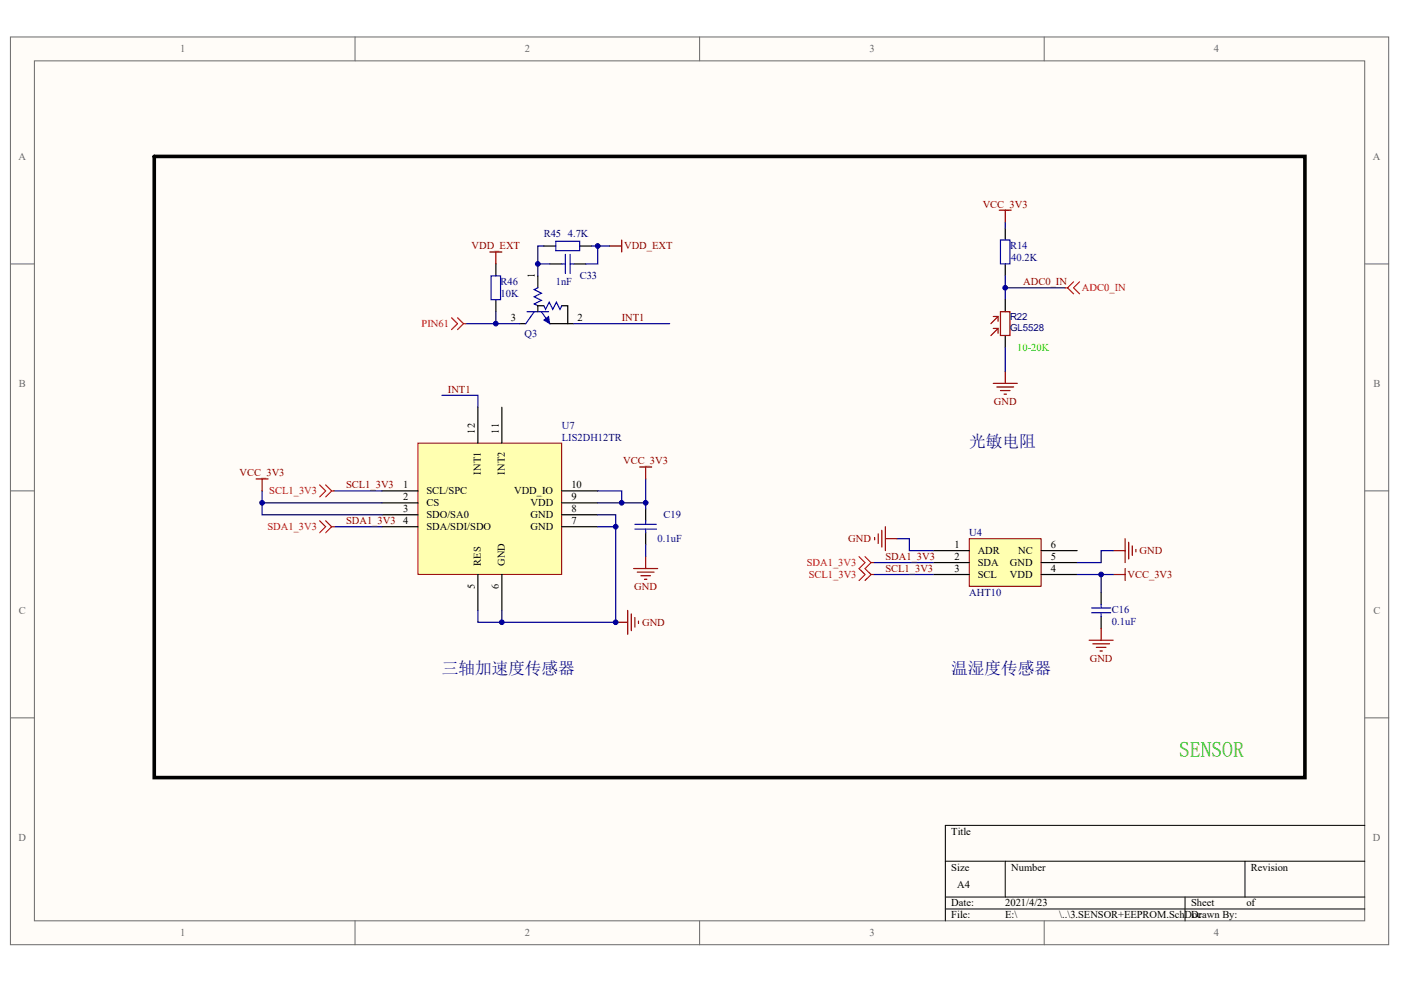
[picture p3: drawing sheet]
<svg xmlns="http://www.w3.org/2000/svg" width="287mm" height="202mm" viewBox="0 0 287 202" stroke-linecap="round" stroke-linejoin="round" font-family="sans-serif">
<g fill="#fffcf8" stroke="#696969" stroke-width=".2">
<path d="M2.1 7.6h282.2v185.9h-282.2z"/>
<path d="M7 12.5h272.4v176.1h-272.4z"/>
</g>
<path d="M72.7 7.6v4.9M143.2 7.6v4.9M213.8 7.6v4.9M2.1 54.1h4.9M279.4 54.1h4.9M2.1 100.5h4.9M279.4 100.5h4.9M2.1 147h4.9M279.4 147h4.9M72.7 188.6v4.9M143.2 188.6v4.9M213.8 188.6v4.9" fill="none" stroke="#696969" stroke-width=".2"/>
<path d="M193.5 176.4h85.9M205.8 176.4v7.3M254.9 176.4v7.3M279.4 169h-85.9v19.6M193.5 183.7h85.9M193.5 186.2h85.9M242.6 183.7v4.9" fill="none" stroke="#000" stroke-width=".2"/>
<path d="M198.4 110.3h14.7v9.8h-14.7z" fill="#ffffb0" stroke="#800000" stroke-width=".2"/>
<path d="M205.8 46.7v2.5M205.8 54.1v2.4M205.8 61.4v2.4M205.8 68.7v2.5M191.1 112.8h7.3M191.1 115.2h7.3M191.1 117.7h7.3M213.2 112.8h7.3M213.2 115.2h7.3M213.2 117.7h7.3M225.4 121.3v2.5M225.4 126.2v2.5" fill="none" stroke="#000" stroke-width=".25"/>
<g fill="none" stroke="#800000" stroke-width=".25">
<path d="M204.6 43h2.4M205.8 43v2.5M203.3 78.5h4.9M204.1 79.3h3.4M204.8 80h2M205.8 76.1v2.4M205.5 80.7h.5M179 110.1v.5M179.8 109.3v2M180.5 108.6v3.4M181.3 107.9v4.9M181.3 110.3h2.4"/>
<path d="M227.9 117.7h2.4M227.9 112.8h2.4M230.3 110.3v4.9M230.3 116.4v2.5M231.1 111.1v3.4M231.8 111.8v1.9M232.5 112.5v.5M223 131.1h4.9M223.7 131.9h3.4M224.4 132.6h2M225.2 133.3h.5M225.4 128.7v2.4"/>
</g>
<path d="M205.8 45.5v1.2M205.8 56.5v2.4M218.1 58.9h-12.3v2.5M205.8 71.2v4.9M178.8 117.7h12.3M178.8 115.2h12.3M183.7 110.3h2.5v2.5h4.9M220.5 117.7h7.4M225.4 117.7v3.6M227.9 112.8h-2.5v2.4h-4.9" fill="none" stroke="#000080" stroke-width=".25"/>
<path d="M204.8 49.2h1.9v4.8h-1.9zM223.5 125.5h3.9M223.5 124.5h3.9M225.4 123.8v.7M225.4 125.5v.7" fill="none" stroke="#00f" stroke-width=".25"/>
<path d="M203.3 64.8h1v1M203.3 67.3h1v.9M204.3 64.8l-1.5 1.5M204.3 67.3l-1.5 1.4M204.8 63.8h1.9v4.9h-1.9z" fill="none" stroke="#800" stroke-width=".25"/>
<path d="M218.1 58.9h.5M218.6 58.9l1.2 1.3M219.8 57.7l-1.2 1.2M221 57.7l-1.2 1.2 1.2 1.3" fill="none" stroke="#f00" stroke-width=".25"/>
<path d="M85.6 90.8h29.4v26.8h-29.4z" fill="#ffffb0" stroke="#800000" stroke-width=".2"/>
<g fill="none" stroke="#000" stroke-width=".25">
<path d="M101.5 54.1v2.4M110.1 56.5v2.4M111.3 50.4h2.5M112.6 54.1h2.4M117.5 54.1h2.4M118.7 50.4h2.4M101.5 61.4v2.4M106.4 66.3h1.2M111.3 62.6h-1.2v1.2M115 62.6h1.2v3.7h-3.6M116.2 66.3h1.3M97.8 83.4v7.4"/>
<path d="M102.7 83.4v7.4M78.2 100.5h7.4M78.2 103h7.4M78.2 105.4h7.4M78.2 107.9h7.4M97.8 117.7v7.3M102.7 117.7v7.3M115 100.5h7.4M115 103h7.4M115 105.4h7.4M115 107.9h7.4M132.2 104.2v2.5"/>
<path d="M132.2 109.1v2.4"/>
</g>
<g fill="none" stroke="#000080" stroke-width=".25">
<path d="M110.1 54.1h2.5M111.3 50.4h-1.2v6.1M121.1 50.4h1.3v3.7h-2.5M122.4 50.4h2.4M95.4 66.3h11M101.5 63.8v2.5M117.5 66.3h19.6M90.5 81h7.3v2.4M132.2 98.1v4.9h-9.8M53.7 100.5v2.5h24.5M53.7 103v2.4h24.5M68.4 100.5h9.8"/>
<path d="M68.4 107.9h9.8M122.4 105.4h3.6v22.1h-23.3v-2.5M122.4 100.5h4.9v2.5M122.4 107.9h3.6M132.2 103v1.2M132.2 111.5v2.5M97.8 125v2.5h4.9"/>
</g>
<g fill="none" stroke="#800000" stroke-width=".25">
<path d="M100.3 51.6h2.4M101.5 51.6v2.5M124.8 50.4h2.5M127.3 49.2v2.4M52.4 98.1h2.5M53.7 98.1v2.4M131 95.6h2.4M132.2 95.6v2.5M129.7 116.4h4.9M130.5 117.2h3.4M131.2 117.9h2M131.9 118.6h.5"/>
<path d="M132.2 114v2.4M126 127.5h2.5M128.5 125v4.9M129.2 125.7v3.5M130 126.5v1.9M130.7 127.2v.5"/>
</g>
<g fill="none" stroke="#00f" stroke-width=".25">
<path d="M100.5 56.5h2v4.9h-2zM110.1 58.9l-.7 .4 1.4 .7-1.4 .8 1.4 .7-1.4 .8 .7 .3M113.8 49.4h4.9v1.9h-4.9zM115 54.1h.7M115.7 52.1v3.9M116.7 52.1v3.9M116.7 54.1h.8M107.9 63.8h4.4M109.4 63.8l-1.8 2.5M110.8 63.8l1.8 2.5M111.3 62.6l.4 .8 .7-1.5 .8 1.5 .7-1.5 .7 1.5 .4-.8M130 107.4h4.4"/>
<path d="M130 108.4h4.4M132.2 106.7v.7M132.2 108.4v.7"/>
</g>
<path d="M111.3 65.6l1-.8 .3 1.5z" fill="#00f" stroke="#00f" stroke-width=".2"/>
<path d="M31.6 32h235.5v127.3h-235.5z" fill="none" stroke="#000" stroke-width=".74"/>
<g fill="none" stroke="#f00" stroke-width=".25">
<path d="M92.4 65.1l1.3 1.2-1.3 1.2M93.7 65.1l1.2 1.2M94.9 66.3l-1.2 1.2M94.9 66.3h.5M65.4 99.3l1.3 1.2-1.3 1.3M66.7 99.3l1.2 1.2M65.4 106.7l1.3 1.2-1.3 1.2M66.7 106.7l1.2 1.2M67.9 107.9l-1.2 1.2M67.9 107.9h.5M67.9 100.5l-1.2 1.3M67.9 100.5h.5"/>
<path d="M175.9 114l1.2 1.2-1.2 1.2 1.2 1.3-1.2 1.2M177.1 114l1.2 1.2M178.3 117.7l-1.2 1.2M178.3 115.2l-1.2 1.2 1.2 1.3M178.3 117.7h.5M178.3 115.2h.5"/>
</g>
<g fill="#000080" stroke="#000080" stroke-width=".2">
<circle cx="53.7" cy="103" r=".48"/>
<circle cx="101.5" cy="66.3" r=".48"/>
<circle cx="102.7" cy="127.4" r=".48"/>
<circle cx="110.1" cy="54" r=".48"/>
<circle cx="122.4" cy="50.4" r=".48"/>
<circle cx="126" cy="127.4" r=".48"/>
<circle cx="126" cy="107.9" r=".48"/>
<circle cx="127.3" cy="103" r=".48"/>
<circle cx="132.2" cy="103" r=".48"/>
<circle cx="205.8" cy="58.9" r=".48"/>
<circle cx="225.4" cy="117.7" r=".48"/>
</g>
<text font-size="4.4" fill="#00bf00" x="241.4" y="155">SENSOR</text>
<g font-size="3.4" fill="#000080">
<text x="198.4" y="91.5">光敏电阻</text>
<text x="90.5" y="138">三轴加速度传感器</text>
<text x="194.8" y="138">温湿度传感器</text>
</g>
<g font-size="2.2" fill="#696969">
<text x="36.9" y="10.7">1</text>
<text x="107.4" y="10.7">2</text>
<text x="178" y="10.7">3</text>
<text x="248.5" y="10.7">4</text>
<text x="3.8" y="32.7">A</text>
<text x="281.1" y="32.7">A</text>
<text x="3.9" y="79.2">B</text>
<text x="281.1" y="79.2">B</text>
<text x="3.9" y="125.7">C</text>
<text x="281.1" y="125.7">C</text>
<text x="3.8" y="172.2">D</text>
<text x="281.1" y="172.2">D</text>
<text x="36.9" y="191.8">1</text>
<text x="107.4" y="191.8">2</text>
<text x="178" y="191.8">3</text>
<text x="248.5" y="191.8">4</text>
</g>
<g font-size="2.2" fill="#800000">
<text x="201.2" y="42.5">VCC_3V3</text>
<text x="96.5" y="51.1">VDD_EXT</text>
<text x="127.8" y="51.1">VDD_EXT</text>
<text x="209.5" y="58.4">ADC0_IN</text>
<text x="127.3" y="65.8">INT1</text>
<text x="91.7" y="80.4">INT1</text>
<text x="203.5" y="82.9">GND</text>
<text x="127.6" y="95.1">VCC_3V3</text>
<text x="49" y="97.6">VCC_3V3</text>
<text x="70.8" y="100">SCL1_3V3</text>
<text x="70.8" y="107.4">SDA1_3V3</text>
<text x="173.6" y="111">GND</text>
<text x="233.3" y="113.5">GND</text>
<text x="181.3" y="114.7">SDA1_3V3</text>
<text x="181.3" y="117.1">SCL1_3V3</text>
<text x="230.8" y="118.4">VCC_3V3</text>
<text x="129.9" y="120.8">GND</text>
<text x="131.4" y="128.1">GND</text>
<text x="223.1" y="135.5">GND</text>
</g>
<g font-size="2.2" fill="#000080">
<text x="111.3" y="48.6">R45</text>
<text x="116.2" y="48.6">4.7K</text>
<text x="206.8" y="51.1">R14</text>
<text x="207" y="53.5">40.2K</text>
<text x="102.5" y="58.4">R46</text>
<text x="113.8" y="58.4">1nF</text>
<text x="118.7" y="57.2">C33</text>
<text x="102.5" y="60.9">10K</text>
<text x="107.4" y="68.9">Q3</text>
<text x="115" y="87.8">U7</text>
<text x="115" y="90.2">LIS2DH12TR</text>
<text x="135.9" y="106.1">C19</text>
<text x="134.6" y="111">0.1uF</text>
<text x="198.4" y="109.8">U4</text>
<text x="198.4" y="122">AHT10</text>
<text x="227.6" y="125.5">C16</text>
<text x="227.6" y="127.9">0.1uF</text>
</g>
<g font-size="2.2" fill="#f00">
<text x="221.5" y="59.6">ADC0_IN</text>
<text x="86.3" y="67">PIN61</text>
<text x="55.1" y="101.2">SCL1_3V3</text>
<text x="54.7" y="108.6">SDA1_3V3</text>
<text x="165.2" y="115.9">SDA1_3V3</text>
<text x="165.6" y="118.4">SCL1_3V3</text>
</g>
<g font-size="2.2">
<text x="104.6" y="65.8">3</text>
<text x="118.2" y="65.8">2</text>
<text x="82.5" y="100">1</text>
<text x="87.3" y="101.2">SCL/SPC</text>
<text x="105.2" y="101.2">VDD_IO</text>
<text x="117" y="100">10</text>
<text x="82.5" y="102.5">2</text>
<text x="82.5" y="104.9">3</text>
<text x="82.5" y="107.4">4</text>
<text x="87.3" y="103.7">CS</text>
<text x="87.3" y="106.1">SDO/SA0</text>
<text x="108.6" y="106.1">GND</text>
<text x="108.6" y="103.7">VDD</text>
<text x="117" y="107.4">7</text>
<text x="117" y="104.9">8</text>
<text x="117" y="102.5">9</text>
<text x="87.3" y="108.6">SDA/SDI/SDO</text>
<text x="108.6" y="108.6">GND</text>
<text x="195.4" y="112.2">1</text>
<text x="200.1" y="113.5">ADR</text>
<text x="208.4" y="113.5">NC</text>
<text x="215.1" y="112.2">6</text>
<text x="195.4" y="114.7">2</text>
<text x="195.4" y="117.1">3</text>
<text x="200.1" y="115.9">SDA</text>
<text x="200.1" y="118.4">SCL</text>
<text x="206.7" y="118.4">VDD</text>
<text x="206.7" y="115.9">GND</text>
<text x="215.1" y="117.1">4</text>
<text x="215.1" y="114.7">5</text>
<text x="194.8" y="171">Title</text>
<text x="194.8" y="178.3">Size</text>
<text x="207" y="178.3">Number</text>
<text x="256.1" y="178.3">Revision</text>
<text x="194.8" y="185.6">Date:</text>
<text x="196" y="182">A4</text>
<text x="205.8" y="185.6">2021/4/23</text>
<text x="243.8" y="185.6">Sheet</text>
<text x="255.1" y="185.6">of</text>
<text x="194.8" y="188.1">File:</text>
<text x="205.8" y="188.1">E:\</text>
<text x="216.9" y="188.1">\..\3.SENSOR+EEPROM.SchDoc</text>
<text x="243.8" y="188.1">Drawn By:</text>
</g>
<text font-size="2.2" fill="#0f0" x="208.2" y="71.9">10-20K</text>
<g font-size="2.1">
<text x="109.5" y="57" transform="rotate(-90 109.5 57)">1</text>
<text x="97.2" y="88.8" transform="rotate(-90 97.2 88.8)">12</text>
<text x="102.1" y="88.8" transform="rotate(-90 102.1 88.8)">11</text>
<text x="98.4" y="97.3" transform="rotate(-90 98.4 97.3)">INT1</text>
<text x="103.3" y="97.3" transform="rotate(-90 103.3 97.3)">INT2</text>
<text x="98.4" y="116" transform="rotate(-90 98.4 116)">RES</text>
<text x="103.3" y="116" transform="rotate(-90 103.3 116)">GND</text>
<text x="97.2" y="120.7" transform="rotate(-90 97.2 120.7)">5</text>
<text x="102.1" y="120.7" transform="rotate(-90 102.1 120.7)">6</text>
</g>
<g font-size="2" fill="#000080">
<text x="206.8" y="65.6">R22</text>
<text x="206.8" y="67.8">GL5528</text>
</g>
</svg>
